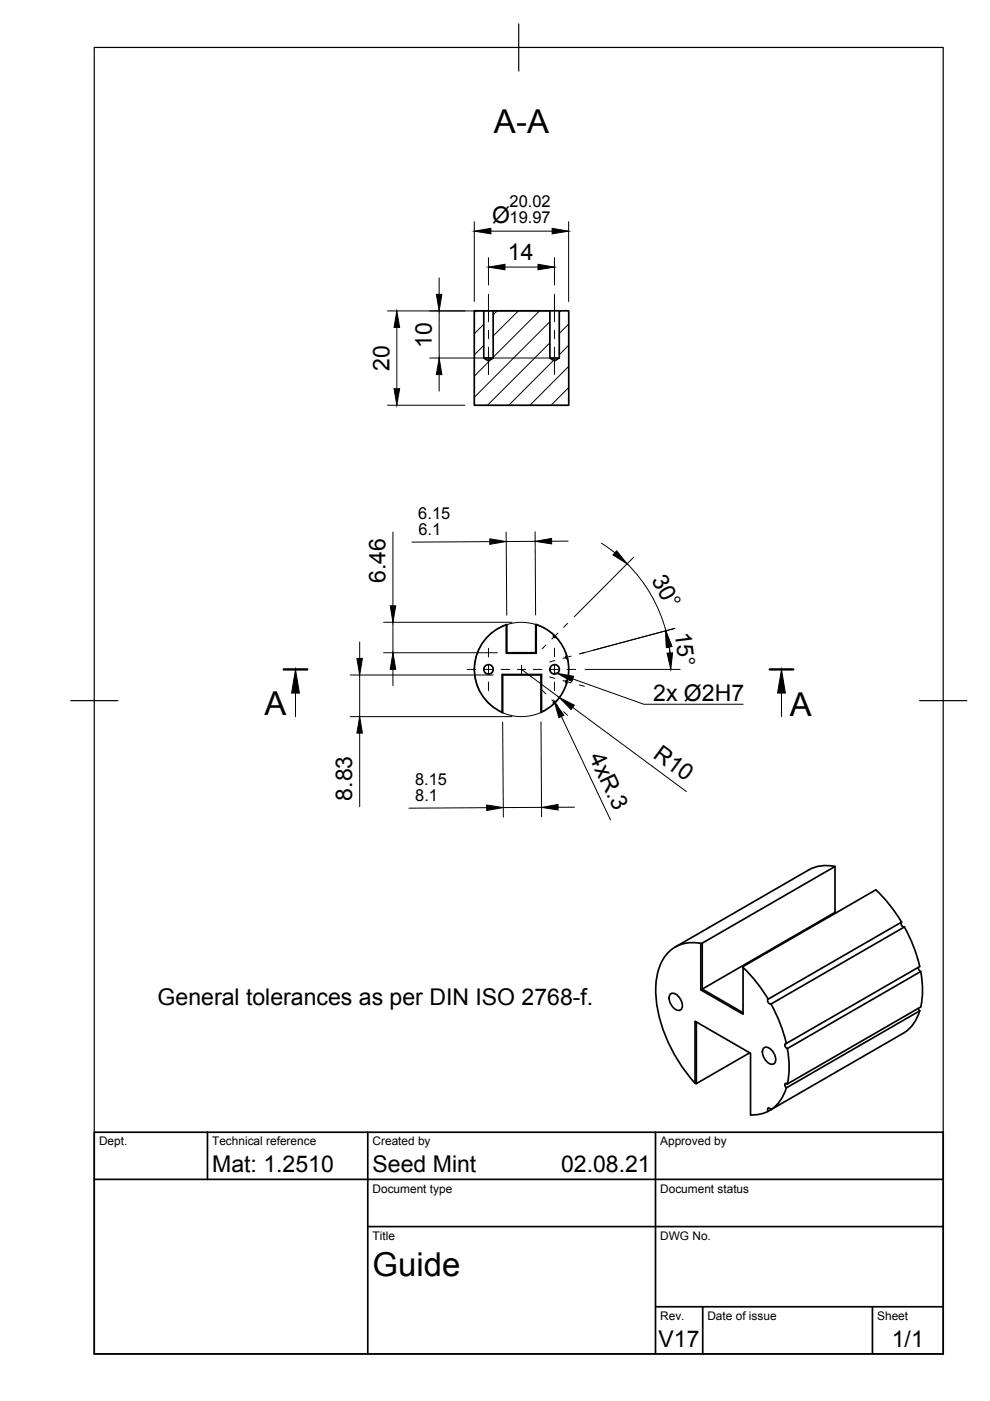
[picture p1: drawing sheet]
<svg xmlns="http://www.w3.org/2000/svg" width="210mm" height="297mm" viewBox="0 0 210 297" stroke-linecap="round" stroke-linejoin="round" font-family="sans-serif">
<!-- layer: Sichtbar -->
<g fill="none" stroke="#000" stroke-width=".36">
<path d="M100.6 65.9h2v10l1 .6 1-.6v-10h12v10l1 .6 1-.6v-10h2v20h-20zM102.6 75.9h2M102.6 65.9h2M116.6 75.9h2M116.6 65.9h2M107.4 132.5a10 10 0 0 0-6.8 8.9 10 10 0 0 0 5.9 9.6M107.4 138.4v.1M113.6 138.4l.1 .1M113.7 132.4l1.2 .5 1.6 .9 .9 .8v.5h.5l.8 1 1.3 2.3 .2 .6-.2 .4 .3 .2 .3 2-.3 2.6-.3 .2 .2 .4-1.1 2.4-1.2 1.6h-.5v.4l-1.2 1-1.4 .8M113.7 132.4v6.1h-6.3v-6v5.9h6.2M113.7 132.4h-.1v6M106.5 143l.1 .1"/>
<path d="M106.6 143.1v8h-.1M106.6 143.1h8.1M114.8 143l-.1 8.1 .1-8.1h-8.3v8.1M148.9 200h-.3v9.9l8.9 5.1v-9.9M171.4 184.5l-28.2 16.3M177 183.7a7.9 7.9 0 0 0-5.6 .7M177 183.7v9.7l.2 .2M177 193.4l-28.1 16.3 8.6 5M177 183.7l-28.1 16.3v9.7l-.3 .2M191.1 195.5a32.4 32.4 0 0 0-5.4-6.9l-28.2 16.3v.2M191.2 195.5l-28.3 16.3M191.2 195.5a.7 .7 0 0 0 .6 1l-28.4 16.4"/>
<path d="M191.7 196.5a32.1 32.1 0 0 1 3.3 8.4l-28.3 16.3M142.1 210.8a1.63 1.63 0 0 1 2.2 1 1.63 1.63 0 0 1-.2 2.4 2.49 2.49 0 0 1-2-3.4zM147.6 216.7v13.1l11.4-6.6M148.6 200a7.4 7.4 0 0 0-8.8 5.1 21.2 21.2 0 0 0 1 13.9 34 34 0 0 0 6.6 10.7M157.6 205.1a32.2 32.2 0 0 1 5.3 6.7M162.9 211.8a.7 .7 0 0 0 .6 1.1M163.5 212.9a32.1 32.1 0 0 1 3.2 8.3M194.7 213.8l.3 .5M194.7 205.1l.1 .5 .4 .4M195 214.3a8.2 8.2 0 0 1-3.2 4.6l-28.4 16.4M195 214.3l-28.3 16.4M195.2 206a19 19 0 0 1 0 7.5l-28.3 16.3"/>
<path d="M195.2 206l-28.3 16.3M147.4 229.7v-13.2l11.7 6.8v13.1l2-.2 1.8-.6M147.4 229.7l.2 .1M161.9 222.2a1.63 1.63 0 0 1 2.2 1.1 1.63 1.63 0 0 1-.2 2.3 2.49 2.49 0 0 1-2-3.4zM162.9 234.9l.4 .1 .2 .3-.6 .3-.2-.3zM166.7 221.2l-.2 .1a.71 .71 0 0 0 .4 1M166.9 229.8l-.4-.1a.67 .67 0 0 0 .2 .9 8 8 0 0 1-3.2 4.7M166.9 222.3a19 19 0 0 1 0 7.5"/>
<circle cx="103.6" cy="141.9" r="1.01"/>
<circle cx="117.6" cy="141.9" r="1.01"/>
</g>
<!-- layer: Border -->
<path d="M20 10.1h180v276.9h-180zM110 5.1v10M15 148.6h10M195 148.6h10" fill="none" stroke="#000" stroke-width=".25"/>
<!-- layer: TitleBlock -->
<path d="M20 240.1h180v46.9h-180zM20 250h180M44 240.1v9.9M78 240.1v46.9M139 240.1v46.9M78 260.1h122M139 277.1h61M149 277.1v9.9M185 277.1v9.9" fill="none" stroke="#000" stroke-width=".36"/>
<!-- layer: Schraffur -->
<g fill="none" stroke="#000" stroke-width=".21">
<path d="M100.9 65.9l-.3 .4M102.6 68.8l-2 1.9M102.6 73.2l-2 2M104.1 76.2l-3.5 3.5M105.4 65.9l-.8 .8M109.9 65.9l-5.3 5.3M114.4 65.9l-9.8 9.8M116.6 68.2l-16 16M116.6 72.7l-13.2 13.2M117.4 76.4l-9.5 9.5M118.9 65.9l-.3 .3M120.6 68.7l-2 2"/>
<path d="M120.6 73.2l-2 2M120.6 77.7l-8.2 8.2M120.6 82.2l-3.8 3.7"/>
</g>
<!-- layer: Beschriftungen -->
<path d="M60.2 141.9h5M163.2 141.9h5" fill="none" stroke="#000" stroke-width=".51"/>
<path d="M62.7 146.9v5M165.7 146.9v5" fill="none" stroke="#000" stroke-width=".21"/>
<path d="M62.7 141.9l.8 5h-1.7zM165.7 141.9l.8 5h-1.6z" fill="#000" stroke="#000" stroke-width=".21"/>
<!-- layer: Center Lines -->
<g fill="none" stroke="#000" stroke-width=".21">
<path d="M103.6 62.4v5.8M103.6 70v1.8M103.6 73.6v5.8M117.6 62.4v5.8M117.6 70v1.8M117.6 73.6v5.8M102 136.8a9.9 9.9 0 0 0 0 10.2M103.6 137.4v1.9M104.3 134.1l-1.3 1.3M105.8 133.2a9.9 9.9 0 0 1 9.7 .1M115.7 136.8l-.7 .7M117 134.2l1.3 1.3"/>
<path d="M117.6 137.4v1.9M118.3 134.2l-1.3 1.3M119.2 136.9v.1M120 138.5l.4 1.7M120.3 132.2l-.8 .8M121.1 139.1l-1.7 .5M123.9 138.4l-1.1 .2M99.1 141.9h1.8M102.7 141.9h1.8M103 148.5l1.3 1.2M103.6 141v1.8M103.6 144.6v1.8"/>
<path d="M106.3 141.9h1.8M109.7 141.9h1.8M110.6 141v1.8M113.1 141.9h1.8M115 146.3l.7 .8M115.5 150.6a9.9 9.9 0 0 1-9.7 .1M116.6 143.5l1 .3M116.7 141.9h1.8M117 148.4l1.3 1.2M117.6 141v1.8M117.6 144.6v1.8M117.6 140l-1 .3"/>
<path d="M118.3 148.3l-1.3 1.3M119.2 146.9v.1M119.4 144.3l1.7 .5M119.5 150.9l.8 .8M120.2 141.9h1.9M120.4 143.6l-.4 1.8M120.6 141.9v.1M122.8 145.2l1.1 .3"/>
</g>
<!-- layer: Dimensions -->
<g fill="none" stroke="#000" stroke-width=".21">
<path d="M93.1 58.9v3.5M100.6 47v16.9M103.6 54.6v5.8M104.1 49h13M107.1 56.6h7M117.6 54.6v5.8M120.6 47v16.9M82.1 65.9h34.5M84.1 69.4v13M91.1 75.9h25.5M93.1 65.9v10M93.1 79.4v3.5"/>
<path d="M82.1 85.9h16.5M83.3 112.8v15.6M103.8 114.8l-16.4 .1M107.3 112.8l.1 17.6M113.5 112.8l.1 17.6M113.5 114.8h-6.2M120.5 114.7l-3.5 .1M127.5 115.2l2.9 2M133 119.5a31.7 31.7 0 0 1 8.2 14.2M134.4 118.1l-12.6 12.7M76.3 136.1v3.5M81.3 138.4h24.2"/>
<path d="M81.3 131.9h27.3M83.3 131.9v6.5M142 138.4l-.1-1.2 .3 3.4M143.1 133.2l-20.1 5.4M74.3 143.1h30.3M74.3 151.9h34.3M76.3 143.1v8.8M76.3 155.4v15.6M83.3 141.9v3.5M106.6 153.1l.1 20.1M110.6 141.9l8 6M114.7 153l.1 20.2"/>
<path d="M119 151.9l10.5 22M121.4 150l24.1 17.8M124.1 141.9h20.1M103.2 171.2l-16.5 .2M114.8 171.2h-8.1M121.8 171.1l-3.5 .1"/>
</g>
<g fill="#000" stroke="#000" stroke-width=".21">
<path d="M100.6 49l3.5-.6v1.2zM103.6 56.6l3.5-.6v1.2zM114.1 56l3.5 .6-3.5 .6zM117.1 48.4l3.5 .6-3.5 .6zM84.1 65.9l.6 3.5h-1.2zM92.5 62.4h1.2l-.6 3.5zM93.1 75.9l.6 3.5h-1.2zM83.5 82.4h1.2l-.6 3.5zM103.8 114.2l3.5 .6-3.5 .6zM113.5 114.8l3.4-.6 .1 1.1zM130.7 116.8l2.3 2.8-3-1.9zM75.7 139.6h1.1l-.5 3.5z"/>
<path d="M82.7 128.4h1.2l-.6 3.5zM141.1 133.8l1.3 3.3-1.1 .2zM141.2 133.7l1.3 3.3-1.2 .3zM141.4 138.5l1.2-.1-.4 3.5zM76.3 151.9l.5 3.5h-1.1zM83.3 138.4l.6 3.5h-1.2zM117.5 148.7l2 2.9-1 .6zM118.6 147.9l3.2 1.6-.7 .9zM103.2 170.7l3.5 .5-3.5 .6zM114.8 171.2l3.5-.6v1.1z"/>
</g>
<!-- layer: Annotations -->
<path d="M118.1 142.8l3.5 .6-.4 1.1z" fill="#000" stroke="#000" stroke-width=".21"/>
<path d="M121.4 143.9l15.1 5.4h21.1" fill="none" stroke="#000" stroke-width=".21"/>
<g font-size="7">
<text x="104.7" y="28.3">A-A</text>
<text x="56.1" y="151.6">A</text>
<text x="167.4" y="151.7">A</text>
<text x="79" y="270.6">Guide</text>
</g>
<g font-size="4.9">
<text x="104.4" y="47.4">Ø</text>
<text x="107.7" y="55.1">14</text>
<text x="91.5" y="73.8" transform="rotate(-90 91.5 73.8)">10</text>
<text x="82.6" y="78.6" transform="rotate(-90 82.6 78.6)">20</text>
<text x="81.8" y="123.6" transform="rotate(-90 81.8 123.6)">6.46</text>
<text x="138" y="122.9" transform="rotate(62 138 122.9)">30°</text>
<text x="143.1" y="134.1" transform="rotate(83 143.1 134.1)">15°</text>
<text x="138.5" y="148.6">2x Ø2H7</text>
<text x="124.8" y="160.5" transform="rotate(65 124.8 160.5)">4xR.3</text>
<text x="138.2" y="160.5" transform="rotate(36 138.2 160.5)">R10</text>
<text x="74.7" y="169.7" transform="rotate(-90 74.7 169.7)">8.83</text>
<text x="33.4" y="213.1">General tolerances as per DIN ISO 2768-f.</text>
<text x="45" y="248.5">Mat: 1.2510</text>
<text x="79" y="248.5">Seed Mint</text>
<text x="119" y="248.5">02.08.21</text>
<text x="139.6" y="285.7">V17</text>
<text x="189.1" y="285.7">1/1</text>
</g>
<g font-size="3.5">
<text x="108" y="44">20.02</text>
<text x="108" y="47.4">19.97</text>
<text x="88.7" y="110">6.15</text>
<text x="88.7" y="113.4">6.1</text>
<text x="88" y="166.5">8.15</text>
<text x="88" y="169.8">8.1</text>
</g>
<g font-size="2.5">
<text x="21" y="242.9">Dept.</text>
<text x="45" y="242.9">Technical reference</text>
<text x="79" y="242.9">Created by</text>
<text x="140" y="242.9">Approved by</text>
<text x="79" y="252.8">Document type</text>
<text x="140" y="252.8">Document status</text>
<text x="79" y="262.9">Title</text>
<text x="140" y="262.9">DWG No.</text>
<text x="140" y="279.9">Rev.</text>
<text x="150" y="279.9">Date of issue</text>
<text x="186" y="279.9">Sheet</text>
</g>
</svg>
